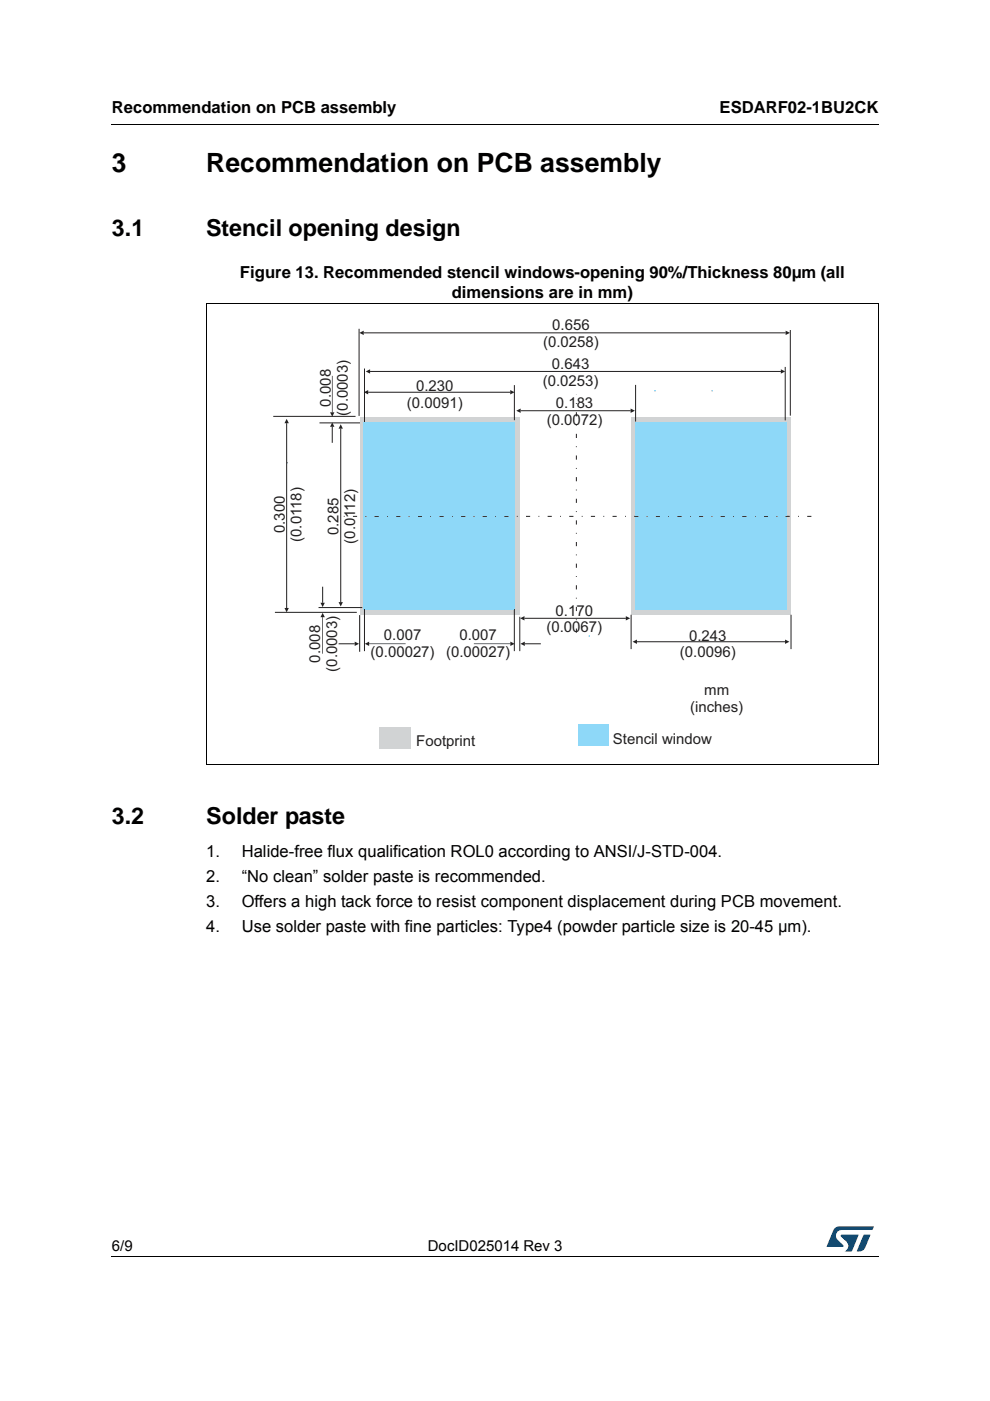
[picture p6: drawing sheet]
<svg xmlns="http://www.w3.org/2000/svg" width="210mm" height="297mm" viewBox="0 0 210 297" stroke-linecap="round" stroke-linejoin="round" font-family="sans-serif">
<path d="M23.6 26.2l.1 .2zM23.6 266.3l.1 .1z" fill="#000"/>
<path d="M23.7 26.3h162.6M23.7 266.3h162.6" fill="none" stroke="#000" stroke-width=".21"/>
<path d="M175.3 260h10v5.3h-10z" fill="#fff"/>
<g fill="#005189">
<path d="M176.9 260.5l1-.5 7.4 .1-.4 .7h-6.4a1.31 1.31 0 0 0-1.2 1.1 1.31 1.31 0 0 0 .8 1.4l.7 .7v.3l-3.5 .1z"/>
<path d="M183.1 261.8h1.4l-.6 1.6a2.16 2.16 0 0 1-1.3 1.9l-.9-.1z"/>
<path d="M178.3 261.8l3.7 .1-1.3 3.3-1.6 .1a1.43 1.43 0 0 0 .6-1.7l-1.4-1.4z"/>
</g>
<path d="M57.8 67.6h114.3v91.3h-114.3z" fill="#fff"/>
<path d="M60.8 98.1h.1M138.8 82.9h.1M150.9 82.9h.1M124.8 134.9h.1" fill="none" stroke="#00f" stroke-width=".21"/>
<path d="M124.8 134.9h.1" fill="none" stroke="#000" stroke-width=".21"/>
<path d="M76.1 69.7v18.5M167.6 70v18.1M57.9 88.3h17.5M67.7 89.7h9.3M78.1 83.2h30.1M58.3 129.8h17.4" fill="none" stroke="#231f20" stroke-width=".21"/>
<g fill="#231f20">
<path d="M77.1 83.2l1-.5v.9z"/>
<path d="M108.2 82.7l.9 .5-.9 .4z"/>
</g>
<path d="M77.1 70.6h89.5" fill="none" stroke="#231f20" stroke-width=".21"/>
<g fill="#231f20">
<path d="M76.2 70.6l.9-.5v.9z"/>
<path d="M166.6 70.1l.9 .5-.9 .4z"/>
</g>
<path d="M78.5 78.8h87.1" fill="none" stroke="#231f20" stroke-width=".21"/>
<g fill="#231f20">
<path d="M77.5 78.8l1-.5v.9z"/>
<path d="M165.6 78.3l.9 .5-.9 .4z"/>
</g>
<path d="M110.4 87.1h23.3" fill="none" stroke="#231f20" stroke-width=".21"/>
<g fill="#231f20">
<path d="M133.7 86.6l.9 .5-.9 .4z"/>
<path d="M109.5 87.1l.9-.5v.9z"/>
</g>
<path d="M111.2 131.1h21.5" fill="none" stroke="#231f20" stroke-width=".21"/>
<g fill="#231f20">
<path d="M132.7 130.6l.9 .5-.9 .5z"/>
<path d="M110.3 131.1l.9-.5v1z"/>
</g>
<path d="M60.8 89.7v39.2" fill="none" stroke="#231f20" stroke-width=".21"/>
<g fill="#231f20">
<path d="M60.8 88.8l.4 .9h-.9z"/>
<path d="M60.3 128.9h.9l-.4 .9z"/>
</g>
<path d="M72.2 90.9v36.8" fill="none" stroke="#231f20" stroke-width=".21"/>
<g fill="#231f20">
<path d="M72.2 90l.5 .9h-.9z"/>
<path d="M71.8 127.7h.9l-.5 .9z"/>
</g>
<path d="M80.4 154.1h6.6v4.7h-6.6z" fill="#d1d3d4"/>
<path d="M122.6 153.6h6.4v4.5h-6.4z" fill="#8ed8f8"/>
<g fill="#d1d3d4">
<path d="M76.2 88.5h33.9v41.8h-33.9z"/>
<path d="M133.8 88.5h33.9v41.8h-33.9z"/>
</g>
<g fill="#8ed8f8">
<path d="M77.1 89.5h32.1v39.8h-32.1z"/>
<path d="M134.8 89.5h32v39.8h-32z"/>
</g>
<path d="M166.5 77.8v11.3M109.1 81.6v7.5M134.8 81.6v7.8M67.5 128.8h9.3M68.4 124.4v3.4M110.2 130.8v7.3M133.8 130.3v7.3" fill="none" stroke="#231f20" stroke-width=".21"/>
<path d="M67.9 127.8h1l-.5 .9z" fill="#231f20"/>
<path d="M70.4 90.5v3.4" fill="none" stroke="#231f20" stroke-width=".21"/>
<path d="M70.4 89.6l.5 .9h-.9z" fill="#231f20"/>
<path d="M68.4 130.8v7.8" fill="none" stroke="#231f20" stroke-width=".21"/>
<path d="M68.4 129.9l.5 1h-1z" fill="#231f20"/>
<path d="M70.4 79.7v7.7" fill="none" stroke="#231f20" stroke-width=".21"/>
<path d="M70 87.4h.9l-.5 .9z" fill="#231f20"/>
<path d="M77.3 78.1v11.4M71.8 136.5h3.4M76.3 130.4v7.8M77.3 129.1v9" fill="none" stroke="#231f20" stroke-width=".21"/>
<path d="M75.2 136l.9 .5-.9 .5z" fill="#231f20"/>
<path d="M78.3 136.5h7.7" fill="none" stroke="#231f20" stroke-width=".21"/>
<path d="M77.3 136.5l1-.5v1z" fill="#231f20"/>
<path d="M111.3 136.5h3.4" fill="none" stroke="#231f20" stroke-width=".21"/>
<path d="M110.3 136.5l1-.5v1z" fill="#231f20"/>
<path d="M100.5 136.5h7.7" fill="none" stroke="#231f20" stroke-width=".21"/>
<path d="M108.2 136l.9 .5-.9 .5z" fill="#231f20"/>
<path d="M172 109.5h-99.3M122.2 134.1v-50.4" fill="none" stroke="#231f20" stroke-width=".21" stroke-dasharray=".9 1.8 .2 1.8" stroke-linecap="butt"/>
<path d="M109.1 129.1v9M135 136.1h31.5M167.7 130.3v7.3" fill="none" stroke="#231f20" stroke-width=".21"/>
<g fill="#231f20">
<path d="M134.1 136.1l.9-.5v.9z"/>
<path d="M166.5 135.6l.9 .5-.9 .4z"/>
</g>
<path d="M43.8 64.5h142.4M43.8 64.4v97.7M186.2 64.5v97.6M43.7 162.1h142.5" fill="none" stroke="#000" stroke-width=".21"/>
<g font-size="5.6">
<text x="23.7" y="36.4">3</text>
<text x="43.7" y="36.4">Recommendation on PCB assembly</text>
</g>
<g font-size="4.9">
<text x="23.7" y="50">3.1</text>
<text x="43.7" y="50">Stencil opening design</text>
<text x="23.7" y="174.6">3.2</text>
<text x="43.7" y="174.6">Solder paste</text>
</g>
<g font-size="3.5">
<text x="23.7" y="23.9">Recommendation on PCB assembly</text>
<text x="152.5" y="23.9">ESDARF02-1BU2CK</text>
<text x="50.9" y="58.9">Figure 13. Recommended stencil windows-opening 90%/Thickness 80µm (all</text>
<text x="95.8" y="63.2">dimensions are in mm)</text>
<text x="43.7" y="181.8">1.</text>
<text x="51.3" y="181.8">Halide-free flux qualification ROL0 according to ANSI/J-STD-004.</text>
<text x="43.7" y="187.1">2.</text>
<text x="51.2" y="187.1">“No clean” solder paste is recommended.</text>
<text x="43.7" y="192.4">3.</text>
<text x="43.7" y="197.7">4.</text>
<text x="51.2" y="197.7">Use solder paste with fine particles: Type4 (powder particle size is 20-45 µm).</text>
<text x="51.2" y="192.4">Offers a high tack force to resist component displacement during PCB movement.</text>
</g>
<g font-size="3.2" fill="#231f20">
<text x="117.1" y="69.9">0.656</text>
<text x="115.2" y="73.5">(0.0258)</text>
<text x="88.2" y="82.9">0.230</text>
<text x="115.1" y="81.8">(0.0253)</text>
<text x="117" y="78.2">0.643</text>
<text x="70.2" y="86.2" transform="rotate(-90 70.2 86.2)">0.008</text>
<text x="73.7" y="88.1" transform="rotate(-90 73.7 88.1)">(0.0003)</text>
<text x="86.3" y="86.5">(0.0091)</text>
<text x="117.9" y="86.5">0.183</text>
<text x="115.9" y="90.1">(0.0072)</text>
<text x="60.4" y="113.1" transform="rotate(-90 60.4 113.1)">0.300</text>
<text x="71.7" y="113.5" transform="rotate(-90 71.7 113.5)">0.285</text>
<text x="63.9" y="114.9" transform="rotate(-90 63.9 114.9)">(0.0118)</text>
<text x="75.3" y="115.3" transform="rotate(-90 75.3 115.3)">(0.0112)</text>
<text x="117.8" y="130.5">0.170</text>
<text x="81.4" y="135.8">0.007</text>
<text x="97.4" y="135.7">0.007</text>
<text x="115.8" y="134.1">(0.0067)</text>
<text x="146.1" y="135.8">0.243</text>
<text x="67.9" y="140.5" transform="rotate(-90 67.9 140.5)">0.008</text>
<text x="71.5" y="142.4" transform="rotate(-90 71.5 142.4)">(0.0003)</text>
<text x="78.6" y="139.3">(0.00027)</text>
<text x="94.6" y="139.2">(0.00027)</text>
<text x="144.2" y="139.4">(0.0096)</text>
<text x="149.3" y="147.3">mm</text>
<text x="146.3" y="150.9">(inches)</text>
<text x="88.3" y="158.2">Footprint</text>
<text x="130" y="157.8">Stencil window</text>
</g>
<g font-size="3.2">
<text x="23.7" y="265.1">6/9</text>
<text x="90.7" y="265.1">DocID025014 Rev 3</text>
</g>
</svg>
